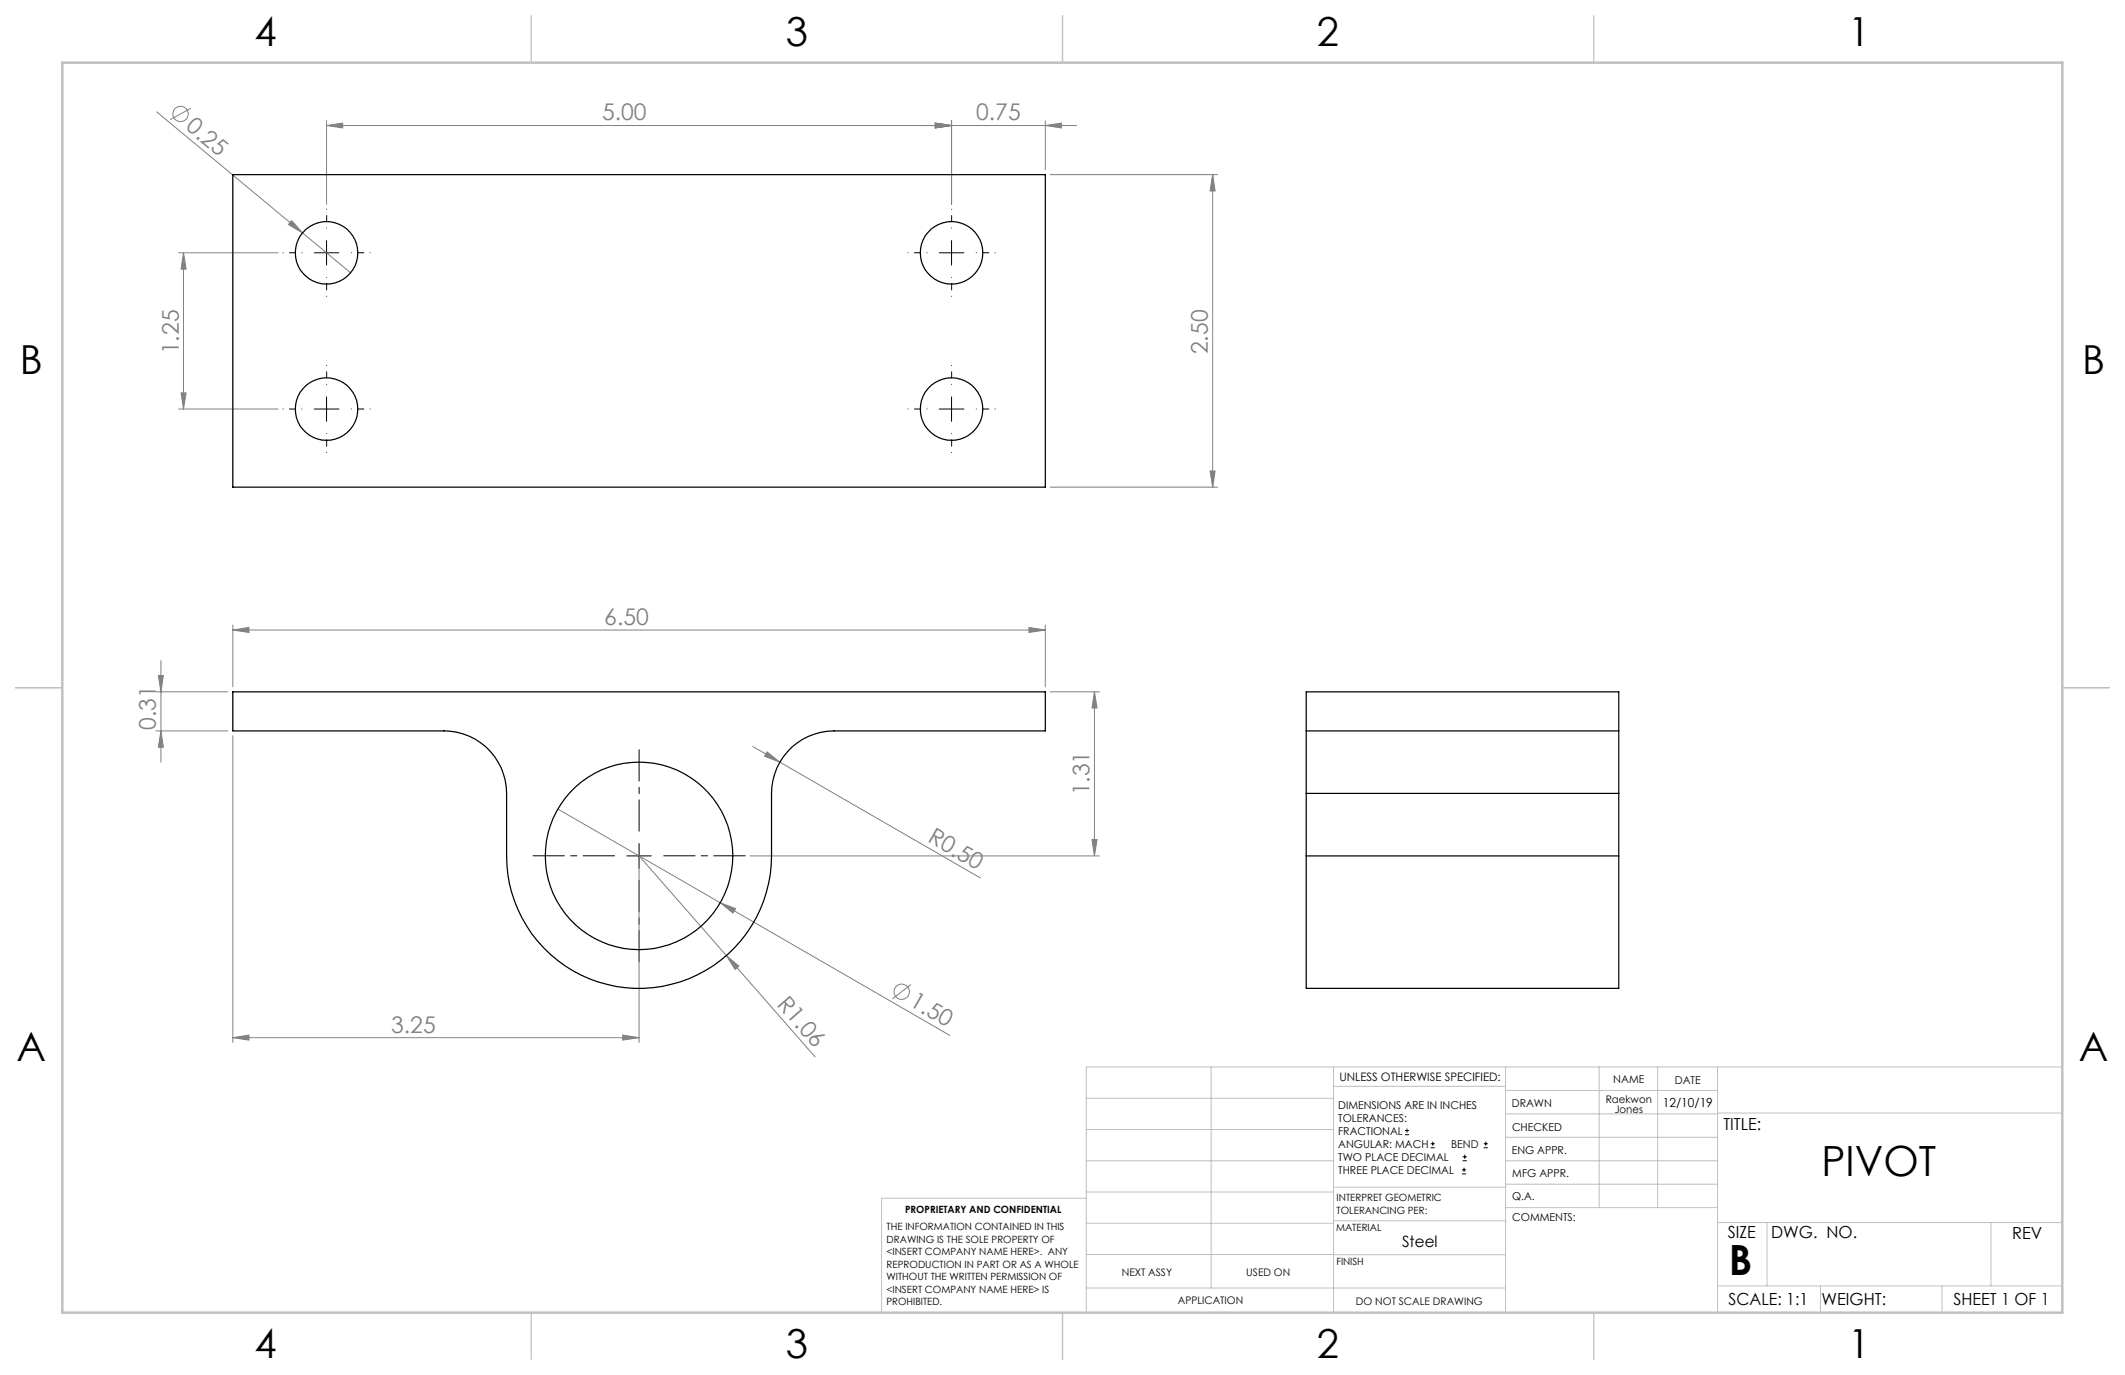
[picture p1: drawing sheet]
<svg xmlns="http://www.w3.org/2000/svg" width="432mm" height="279mm" viewBox="0 0 432 279" stroke-linecap="round" stroke-linejoin="round" font-family="sans-serif">
<g fill="none" stroke="#808080" stroke-width=".2">
<path d="M31.8 22.7l39.4 32.7M38.8 22l-4.2 2.3M66.4 25.5l3.2-.5v1zM66.4 24.5v17M66.4 25.5h152.4M190 25l3.4 .5-3.4 .5zM193.4 24.5v17M212.4 25.5l3.3-.5v1zM212.4 24.5v10M213.4 35.5h34M246.4 35.5l.5 3.3h-1zM246.4 35.5v63.5"/>
<path d="M36.3 51.4h20.2M37.3 51.4l.5 3.3h-1zM37.3 51.4v31.7M59.3 44.8l2.2 2.5-2.9-1.7zM36.8 79.8h1l-.5 3.3zM36.3 83.1h20.2M213.4 99h34M245.9 95.7h1l-.5 3.3zM32.2 137.3h1l-.5 3.3zM32.7 134.2v20.7M47.3 128l3.3-.5v1zM47.3 127v12.6"/>
<path d="M47.3 128h165.1M209.1 127.5l3.3 .5-3.3 .5zM212.4 127v12.6M31.7 140.6h14.6M31.7 148.5h14.6M32.7 148.5l.5 3.3h-1zM47.3 149.5v62.3M153 151.7l46.2 26.7M155.9 152.8l2.6 2.1-3.1-1.2zM213.4 140.6h10M222.4 140.6v33.3M222.4 140.6l.5 3.3h-1z"/>
<path d="M113.3 164.4l79.7 46M129.9 173.9l35.7 40.9M129.9 174.9v36.9M152.4 173.9h71M221.9 170.6h1l-.5 3.3zM146.4 183.4l3.1 1.2-.6 .9zM147.6 194.2l2.5 2.1-.7 .7zM47.3 210.9l3.3-.6v1zM47.3 210.9h82.6M126.5 210.3l3.4 .6-3.4 .4zM185.1 200.1l-3.8 2.9"/>
<circle cx="36.7" cy="23.2" r="1.57"/>
<circle cx="183.2" cy="201.5" r="1.57"/>
</g>
<g fill="none" stroke="#000" stroke-width=".2">
<path d="M63.9 51.4h5M66.4 48.9v5M190.9 51.4h5M193.4 48.9v5M63.9 83.1h5M66.4 80.6v5M190.9 83.1h5M193.4 80.6v5M127.4 173.9h5M129.9 171.4v5M285.5 230.6h.8M285.5 229.7h.8"/>
<path d="M285.9 229.3v.9M290.7 233.2h.8M290.7 232.4h.8M291.1 232v.8M297.1 238.5h.8M297.1 237.7h.8M297.2 235.9h.9M297.2 235.1h.9M297.5 237.3v.8M297.6 234.6v.9M301.5 233.2h.8M301.5 232.4h.8"/>
<path d="M301.9 232v.8"/>
</g>
<g fill="none" stroke="#000" stroke-width=".2" stroke-dasharray="15.2 1.3 1.3 1.3" stroke-dashoffset="15.2">
<path d="M61.4 51.4h-3.9M66.4 46.4v-3.9M66.4 56.4v3.8M71.4 51.4h3.8M188.4 51.4h-3.9M193.4 46.4v-3.9M193.4 56.4v3.8M198.4 51.4h3.8M66.4 78.1v-3.8M193.4 78.1v-3.8M61.4 83.1h-3.9M66.4 88.1v3.9"/>
<path d="M71.4 83.1h3.8M188.4 83.1h-3.9M193.4 88.1v3.9M198.4 83.1h3.8"/>
</g>
<path d="M124.9 173.9h-16.6M129.9 168.9v-16.6M129.9 178.9v16.5M134.9 173.9h16.5" fill="none" stroke="#000" stroke-width=".2" stroke-dasharray="15.2 1.3 1.3 1.3" stroke-dashoffset="8.9"/>
<g fill="none" stroke="#c0c0c0" stroke-width=".2">
<path d="M246.1 216.8v44.9M271 216.8v49.9M305.9 216.8v49.9M324.9 216.8v28.6M336.8 216.8v28.6M349 216.8v49.9M419.1 216.8h-198.4v49.9M220.7 235.9h50.3M220.7 229.5h50.3M220.7 223.2h50.3M271 220.7h34.9M305.9 231.1h43.1"/>
<path d="M305.9 226.3h43.1M305.9 221.6h43.1M305.9 235.9h43.1M349 226.2h70.1M220.7 248.6h50.3M220.7 242.2h50.3M220.7 254.9h50.3M220.7 243.5h-41.6v23.2M271 255h34.9M271 248.1h35M271 241.2h35M305.9 240.6h43.1"/>
<path d="M306 245.4h43M349 248.4h70.1M359.1 248.4v12.9M404.6 248.4v12.9M220.7 261.7h85.2M349 261.3h70.1M369.9 261.3v5.4M394.6 261.3v5.4"/>
</g>
<path d="M108 3.2v9.5M215.9 3.2v9.5M323.8 3.2v9.5M3.1 139.7h9.6M419.1 139.7h9.5M108 266.7v9.6M215.9 266.7v9.6M323.8 266.7v9.6" fill="none" stroke="#c0c0c0" stroke-width=".25"/>
<path d="M12.7 12.7h406.4v254h-406.4z" fill="none" stroke="#c0c0c0" stroke-width=".5"/>
<g fill="#808080">
<path d="M59.3 44.8l2.2 2.5-2.9-1.7z"/>
<path d="M147.6 194.2l2.5 2.1-.7 .7z"/>
<path d="M155.9 152.8l2.6 2.1-3.1-1.2z"/>
<path d="M146.4 183.4l3.1 1.2-.6 .9z"/>
<path d="M126.5 210.3l3.4 .6-3.4 .4zM47.3 210.9l3.3-.6v1z"/>
<path d="M47.3 128l3.3-.5v1zM209.1 127.5l3.3 .5-3.3 .5zM66.4 25.5l3.2-.5v1zM190 25l3.4 .5-3.4 .5zM190 25l3.4 .5-3.4 .5zM212.4 25.5l3.3-.5v1z"/>
<path d="M32.2 137.3h1l-.5 3.3zM32.7 148.5l.5 3.3h-1zM222.4 140.6l.5 3.3h-1zM221.9 170.6h1l-.5 3.3zM37.3 51.4l.5 3.3h-1zM36.8 79.8h1l-.5 3.3z"/>
<path d="M246.4 35.5l.5 3.3h-1zM245.9 95.7h1l-.5 3.3z"/>
</g>
<g fill="none" stroke="#000" stroke-width=".25">
<path d="M47.3 35.5h165.1v63.5h-165.1zM47.3 140.6h165.1v7.9h-42.9a12.7 12.7 0 0 0-12.7 12.7v12.7a26.9 26.9 0 0 1-26.9 27 26.9 26.9 0 0 1-27-27v-12.7a12.7 12.7 0 0 0-12.7-12.7h-42.9zM265.4 148.5v12.7M265.4 148.5v-7.9h63.5v7.9M265.4 148.5h63.5M328.9 148.5v12.7M265.4 173.9v26.9h63.5v-26.9M265.4 161.2v12.7M265.4 161.2h63.5M265.4 173.9h63.5M328.9 161.2v12.7"/>
<circle cx="66.3" cy="51.4" r="6.4"/>
<circle cx="193.3" cy="51.4" r="6.4"/>
<circle cx="66.3" cy="83.1" r="6.4"/>
<circle cx="193.3" cy="83.1" r="6.4"/>
<circle cx="129.9" cy="173.9" r="19"/>
</g>
<g font-size="8.5">
<text x="370.1" y="239">PIVOT</text>
<text x="351.3" y="259">B</text>
</g>
<g font-size="8.1">
<text x="51.7" y="9.3">4</text>
<text x="159.7" y="9.3">3</text>
<text x="267.6" y="9.3">2</text>
<text x="375.6" y="9.3">1</text>
<text x="4" y="76">B</text>
<text x="423.1" y="76">B</text>
<text x="3.3" y="215.7">A</text>
<text x="422.4" y="215.7">A</text>
<text x="51.7" y="276">4</text>
<text x="159.7" y="276">3</text>
<text x="267.6" y="276">2</text>
<text x="375.6" y="276">1</text>
</g>
<g font-size="4.7" fill="#808080">
<text x="37.6" y="26.1" transform="rotate(40 37.6 26.1)">0.25</text>
<text x="122.3" y="24.5">5.00</text>
<text x="198.4" y="24.5">0.75</text>
<text x="36.3" y="72" transform="rotate(-90 36.3 72)">1.25</text>
<text x="245.4" y="72" transform="rotate(-90 245.4 72)">2.50</text>
<text x="122.8" y="127">6.50</text>
<text x="31.7" y="148.3" transform="rotate(-90 31.7 148.3)">0.31</text>
<text x="221.4" y="161.6" transform="rotate(-90 221.4 161.6)">1.31</text>
<text x="188.3" y="170.9" transform="rotate(30 188.3 170.9)">R0.50</text>
<text x="79.5" y="209.8">3.25</text>
<text x="157.7" y="204.2" transform="rotate(49 157.7 204.2)">R1.06</text>
<text x="184.6" y="204.3" transform="rotate(30 184.6 204.3)">1.50</text>
</g>
<g font-size="3.4">
<text x="350.2" y="229.5">TITLE:</text>
<text x="351.1" y="251.6">SIZE</text>
<text x="359.9" y="251.6">DWG. NO.</text>
<text x="408.9" y="251.7">REV</text>
<text x="351.2" y="265.2">SCALE: 1:1</text>
<text x="370.1" y="265.3">WEIGHT:</text>
<text x="396.9" y="265.2">SHEET 1 OF 1</text>
</g>
<text font-size="3.2" x="284.9" y="253.3">Steel</text>
<text font-size="2.5" x="337.9" y="224.9">12/10/19</text>
<text font-size="2.4" x="272.2" y="219.7">UNLESS OTHERWISE SPECIFIED:</text>
<g font-size="2.2">
<text x="327.8" y="220.1">NAME</text>
<text x="340.3" y="220.2">DATE</text>
<text x="271.9" y="225.3">DIMENSIONS ARE IN INCHES</text>
<text x="271.9" y="227.9">TOLERANCES:</text>
<text x="307.2" y="224.9">DRAWN</text>
<text x="271.9" y="230.6">FRACTIONAL</text>
<text x="271.9" y="233.2">ANGULAR: MACH</text>
<text x="294.9" y="233.2">BEND</text>
<text x="307.3" y="229.8">CHECKED</text>
<text x="271.9" y="235.9">TWO PLACE DECIMAL</text>
<text x="271.9" y="238.5">THREE PLACE DECIMAL</text>
<text x="307.2" y="234.5">ENG APPR.</text>
<text x="307.3" y="239.2">MFG APPR.</text>
<text x="307.3" y="243.9">Q.A.</text>
<text x="307.3" y="248.1">COMMENTS:</text>
</g>
<g font-size="2.1">
<text x="326.3" y="224.1">Raekwon</text>
<text x="328.1" y="226.2">Jones</text>
<text x="227.9" y="259.2">NEXT ASSY</text>
<text x="253.3" y="259.2">USED ON</text>
<text x="239.3" y="265">APPLICATION</text>
<text x="275.5" y="265.1">DO NOT SCALE DRAWING</text>
</g>
<g font-size="2">
<text x="271.6" y="244.1">INTERPRET GEOMETRIC</text>
<text x="180.2" y="250">THE INFORMATION CONTAINED IN THIS</text>
<text x="183.9" y="246.4">PROPRIETARY AND CONFIDENTIAL</text>
<text x="271.5" y="250.2">MATERIAL</text>
<text x="271.6" y="246.6">TOLERANCING PER:</text>
<text x="180.2" y="252.5">DRAWING IS THE SOLE PROPERTY OF</text>
<text x="180.2" y="255.1">&lt;INSERT COMPANY NAME HERE&gt;. ANY</text>
<text x="180.2" y="257.6">REPRODUCTION IN PART OR AS A WHOLE</text>
<text x="271.5" y="257">FINISH</text>
<text x="180.2" y="260.1">WITHOUT THE WRITTEN PERMISSION OF</text>
<text x="180.2" y="262.6">&lt;INSERT COMPANY NAME HERE&gt; IS</text>
<text x="180.2" y="265.2">PROHIBITED.</text>
</g>
</svg>
